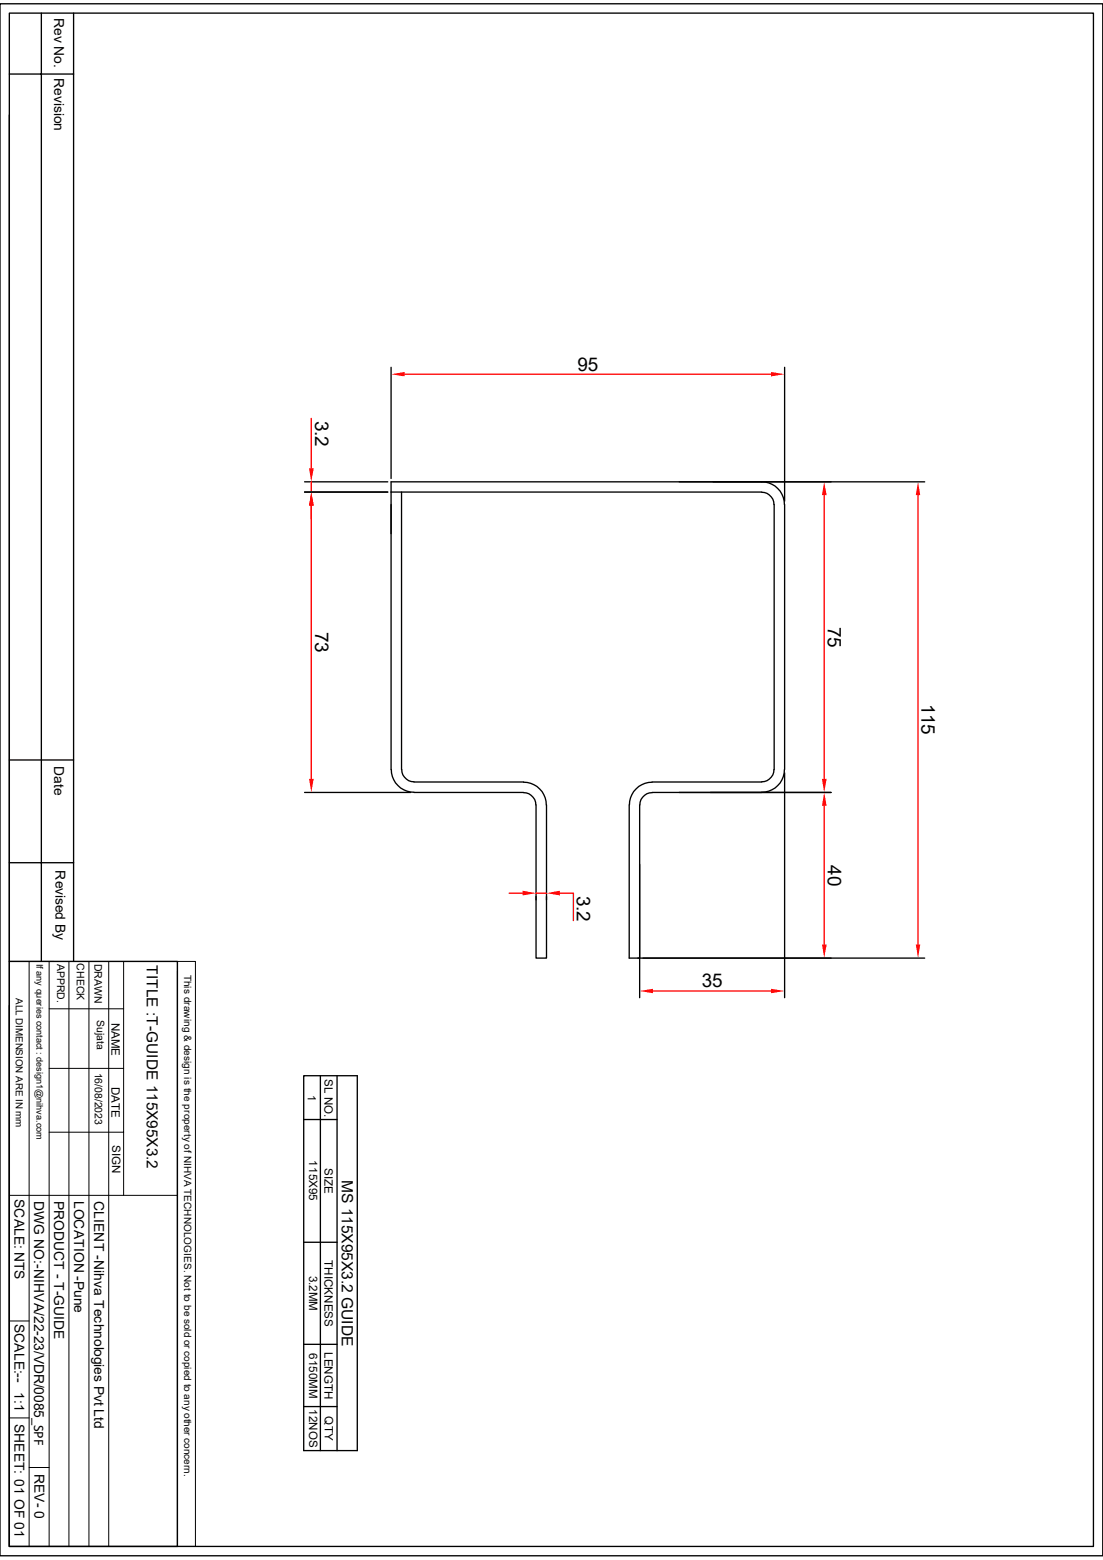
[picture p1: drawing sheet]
<svg xmlns="http://www.w3.org/2000/svg" width="210mm" height="297mm" viewBox="0 0 210 297" stroke-linecap="round" stroke-linejoin="round" font-family="sans-serif">
<g fill="none" stroke="#000" stroke-width=".25">
<path d="M74.5 91.7h83.7M76.5 93.7v52.8M145 93.7h-70.5v52.8M145 91.7a4.4 4.4 0 0 1 4.4 4.4v50.4a4.3 4.3 0 0 1-4.4 4.3M145 93.7a2.35 2.35 0 0 1 2.4 2.4M147.4 96.1v50.4M74.5 146.5a4.3 4.3 0 0 0 4.3 4.3M76.5 146.5a2.35 2.35 0 0 0 2.3 2.3M78.8 150.9h20.9a2.35 2.35 0 0 1 2.3 2.3M78.8 148.9h20.9M99.7 148.9a4.3 4.3 0 0 1 4.3 4.3M102.1 153.2v29.2h2v-29.2"/>
<path d="M119.8 153.2v29.2h2v-29.2M124.2 148.9a4.3 4.3 0 0 0-4.4 4.3M124.2 148.9h20.8M147.4 146.5a2.35 2.35 0 0 1-2.4 2.3M158.2 150.9h-34a2.35 2.35 0 0 0-2.4 2.3"/>
</g>
<path d="M156.9 94.3v54" fill="none" stroke="#f00" stroke-width=".25"/>
<g fill="#f00">
<path d="M156.9 91.7l.5 2.6h-.9z"/>
<path d="M156.5 148.3h.9l-.5 2.6z"/>
</g>
<path d="M149.4 147.2v42.7M121.8 164.6v25.3" fill="none" stroke="#000" stroke-width=".25"/>
<path d="M124.3 188.7h22.5" fill="none" stroke="#f00" stroke-width=".25"/>
<g fill="#f00">
<path d="M121.8 188.7l2.5-.4v.8z"/>
<path d="M146.8 188.3l2.6 .4-2.6 .4z"/>
</g>
<path d="M135.3 150.9h22.9M121.5 182.4h36.7" fill="none" stroke="#000" stroke-width=".25"/>
<path d="M156.9 153.4v26.4" fill="none" stroke="#f00" stroke-width=".25"/>
<g fill="#f00">
<path d="M156.9 150.9l.5 2.5h-.9z"/>
<path d="M156.5 179.8h.9l-.5 2.6z"/>
</g>
<path d="M74.5 69.9v21.2M149.4 69.9v25.5" fill="none" stroke="#000" stroke-width=".25"/>
<path d="M77 71.2h69.8" fill="none" stroke="#f00" stroke-width=".25"/>
<g fill="#f00">
<path d="M146.8 70.8l2.6 .4-2.6 .5z"/>
<path d="M74.5 71.2l2.5-.4v.9z"/>
</g>
<path d="M58 91.7h15.8M58 93.7h15.8" fill="none" stroke="#000" stroke-width=".25"/>
<path d="M59.3 79.7v9.5M59.3 91.7v2M59.3 96.3v2.5" fill="none" stroke="#f00" stroke-width=".25"/>
<g fill="#f00">
<path d="M59.3 93.7l.4 2.6h-.9z"/>
<path d="M58.8 89.2h.9l-.4 2.5z"/>
</g>
<path d="M135.8 91.7h40.3M122.4 182.4h53.7" fill="none" stroke="#000" stroke-width=".25"/>
<path d="M174.8 94.3v85.5" fill="none" stroke="#f00" stroke-width=".25"/>
<g fill="#f00">
<path d="M174.8 91.7l.4 2.6h-.8z"/>
<path d="M174.4 179.8h.8l-.4 2.6z"/>
</g>
<g fill="none" stroke="#000" stroke-width=".25">
<path d="M0 .7h210v295.5h-210zM1.8 14.1h12.2M1.8 2.5h206.4v291.9h-206.4zM7.9 2.5v180.5M14 2.5v180.5M1.8 21.9v161.1M58 93.7h15.8M74.5 91.7v2M1.8 144.7h12.2M58 150.9h20.2M1.8 164.3h12.2M1.8 183h32v111.4h-32z"/>
<path d="M1.8 191.4v103"/>
</g>
<g fill="none" stroke="#000" stroke-width=".19">
<path d="M1.8 183h32M5.5 183v111.4M9.4 192.1h14.1M9.4 183v111.4M13.1 183v111.4M16.9 183v111.4M20.7 183v111.4M23.5 183v44.6M33.8 183h3.4v111.4h-3.4zM33.8 184.9v109.5M9.4 215.6h14.1M9.4 203.4h14.1"/>
<path d="M1.8 227.6h32M1.8 251.5h3.7M1.8 270h3.7M5.5 279.4h3.9"/>
</g>
<path d="M59.3 96.3v52" fill="none" stroke="#f00" stroke-width=".25"/>
<g fill="#f00">
<path d="M59.3 93.7l.4 2.6h-.9z"/>
<path d="M58.8 148.3h.9l-.4 2.6z"/>
</g>
<path d="M102.1 170.7v.6M104.1 170.7v.6" fill="none" stroke="#000" stroke-width=".25"/>
<path d="M96.9 170.1h2.6M102.1 170.1h2M106.6 170.1h2.6v5.2" fill="none" stroke="#f00" stroke-width=".25"/>
<g fill="#f00">
<path d="M99.5 169.6l2.6 .5-2.6 .4z"/>
<path d="M104.1 170.1l2.5-.5v.9z"/>
</g>
<path d="M57.8 204.8h10.2v71.4h-10.2zM57.8 213.1h6.4M61 204.8v71.4M64.2 204.8v71.4M57.8 236.5h6.4M57.8 255.9h6.4M57.8 267.8h6.4" fill="none" stroke="#000" stroke-width=".25"/>
<g font-size="3.6">
<text x="109.9" y="70.6">95</text>
<text x="60" y="80.1" transform="rotate(90 60 80.1)">3.2</text>
<text x="157.6" y="119.3" transform="rotate(90 157.6 119.3)">75</text>
<text x="60" y="120.3" transform="rotate(90 60 120.3)">73</text>
<text x="175.5" y="133.9" transform="rotate(90 175.5 133.9)">115</text>
<text x="157.6" y="164.7" transform="rotate(90 157.6 164.7)">40</text>
<text x="109.9" y="170.5" transform="rotate(90 109.9 170.5)">3.2</text>
<text x="133.6" y="188">35</text>
</g>
<text font-size="3" x="65.1" y="224.7" transform="rotate(90 65.1 224.7)">MS 115X95X3.2 GUIDE</text>
<text font-size="2.9" x="27.9" y="183.8" transform="rotate(90 27.9 183.8)">TITLE :T-GUIDE 115X95X3.2</text>
<g font-size="2.6">
<text x="10.3" y="3.5" transform="rotate(90 10.3 3.5)">Rev No.</text>
<text x="10.3" y="14.9" transform="rotate(90 10.3 14.9)">Revision</text>
<text x="10.3" y="145.9" transform="rotate(90 10.3 145.9)">Date</text>
<text x="10.6" y="165.7" transform="rotate(90 10.6 165.7)">Revised By</text>
<text x="2.8" y="228.3" transform="rotate(90 2.8 228.3)">SCALE: NTS</text>
<text x="6.5" y="228.6" transform="rotate(90 6.5 228.6)">DWG NO:-NIHVA/22-23/VDR/0085_SPF</text>
<text x="10.3" y="228.6" transform="rotate(90 10.3 228.6)">PRODUCT - T-GUIDE</text>
<text x="14.1" y="228.6" transform="rotate(90 14.1 228.6)">LOCATION -Pune</text>
<text x="17.9" y="228.7" transform="rotate(90 17.9 228.7)">CLIENT -Nihva Technologies Pvt Ltd</text>
<text x="2.8" y="252" transform="rotate(90 2.8 252)">SCALE:--</text>
<text x="2.8" y="265.1" transform="rotate(90 2.8 265.1)">1:1</text>
<text x="2.8" y="271.1" transform="rotate(90 2.8 271.1)">SHEET: 01 OF 01</text>
<text x="6.6" y="280.6" transform="rotate(90 6.6 280.6)">REV- 0</text>
</g>
<g font-size="2.2">
<text x="21.3" y="194.7" transform="rotate(90 21.3 194.7)">NAME</text>
<text x="21.3" y="206.9" transform="rotate(90 21.3 206.9)">DATE</text>
<text x="58.6" y="208.5" transform="rotate(90 58.6 208.5)">1</text>
<text x="61.8" y="205.4" transform="rotate(90 61.8 205.4)">SL NO.</text>
<text x="21.4" y="218" transform="rotate(90 21.4 218)">SIGN</text>
<text x="58.9" y="220.9" transform="rotate(90 58.9 220.9)">115X95</text>
<text x="61.8" y="222.4" transform="rotate(90 61.8 222.4)">SIZE</text>
<text x="61.8" y="239.9" transform="rotate(90 61.8 239.9)">THICKNESS</text>
<text x="58.9" y="242.9" transform="rotate(90 58.9 242.9)">3.2MM</text>
<text x="58.9" y="257.6" transform="rotate(90 58.9 257.6)">6150MM</text>
<text x="61.8" y="257.4" transform="rotate(90 61.8 257.4)">LENGTH</text>
<text x="58.8" y="268.3" transform="rotate(90 58.8 268.3)">12NOS</text>
<text x="61.8" y="269.7" transform="rotate(90 61.8 269.7)">QTY</text>
</g>
<g font-size="2">
<text x="10.9" y="183.5" transform="rotate(90 10.9 183.5)">APPRD.</text>
<text x="14.6" y="183.4" transform="rotate(90 14.6 183.4)">CHECK</text>
<text x="18" y="183.5" transform="rotate(90 18 183.5)">DRAWN</text>
<text x="18.5" y="194.3" transform="rotate(90 18.5 194.3)">Sujata</text>
<text x="18.1" y="204.2" transform="rotate(90 18.1 204.2)">16/08/2023</text>
</g>
<g font-size="1.9">
<text x="35.1" y="185.5" transform="rotate(90 35.1 185.5)">This drawing &amp; design is the property of NIHVA TECHNOLOGIES. Not to be sold or copied to any other concern.</text>
<text x="3" y="190" transform="rotate(90 3 190)">ALL DIMENSION ARE IN mm</text>
</g>
<text font-size="1.7" x="6.9" y="183.5" transform="rotate(90 6.9 183.5)">If any queries contact : design1@nihva.com</text>
</svg>
